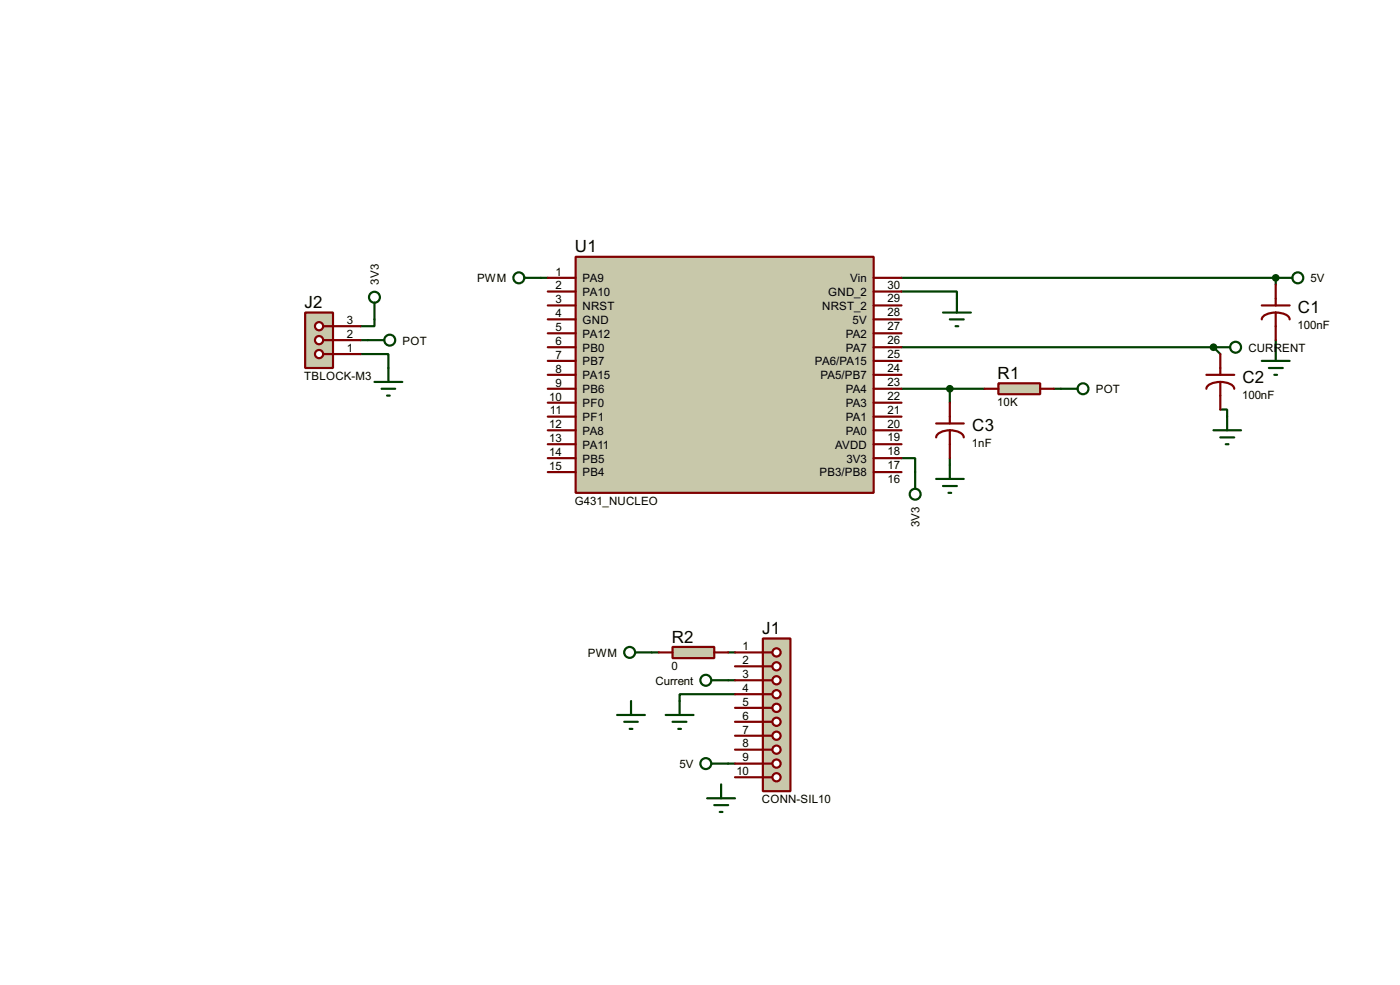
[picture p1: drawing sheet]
<svg xmlns="http://www.w3.org/2000/svg" width="256mm" height="180mm" viewBox="0 0 256 180" stroke-linecap="round" stroke-linejoin="round" font-family="sans-serif">
<path d="M165.2 50.9h68.5" fill="none" stroke="#004000" stroke-width=".4"/>
<circle cx="233.7" cy="50.9" r=".2" fill="#004000"/>
<path d="M99.1 50.9h1.3M233.7 50.9v1.2M165.2 63.6h57.1M233.7 62.3v1.3M133.4 124.5h1.3" fill="none" stroke="#004000" stroke-width=".4"/>
<circle cx="222.3" cy="63.6" r=".2" fill="#004000"/>
<g fill="none" stroke="#004000" stroke-width=".4">
<path d="M68.6 58.5v1.2h-2.5M165.2 53.4h10.1v1.3M66.1 64.8h5.1v2.6M66.1 62.3h1.3M165.2 71.2h15.2M174 71.2v2.5M193.1 71.2h1.3M222.3 63.6l1.3 1.2M223.6 75h1.2v1.3M165.2 83.9h2.5v2.5M174 83.9v1.2M119.4 119.4h1.3"/>
<path d="M133.4 119.4h1.3M133.4 139.8h1.3M134.7 127.1h-10.2v1.2"/>
</g>
<path d="M105.5 47h54.6v43.2h-54.6z" fill="#c8c8aa" stroke="#800000" stroke-width=".4"/>
<g fill="none" stroke="#800000" stroke-width=".4">
<path d="M100.4 50.9h5.1M100.4 53.4h5.1M100.4 55.9h5.1M100.4 58.5h5.1M160.1 50.9h5.1M160.1 53.4h5.1M160.1 55.9h5.1M160.1 58.5h5.1M100.4 61h5.1M100.4 63.6h5.1M100.4 66.1h5.1M100.4 68.6h5.1"/>
<path d="M100.4 71.2h5.1M100.4 73.7h5.1M100.4 76.3h5.1M100.4 78.8h5.1M160.1 61h5.1M160.1 63.6h5.1M160.1 66.1h5.1M160.1 68.6h5.1M160.1 71.2h5.1M160.1 73.7h5.1M160.1 76.3h5.1M160.1 78.8h5.1"/>
<path d="M100.4 81.3h5.1M100.4 83.9h5.1M100.4 86.4h5.1M160.1 81.3h5.1M160.1 83.9h5.1M160.1 86.4h5.1"/>
</g>
<path d="M139.8 116.9h5v27.9h-5z" fill="#c8c8aa" stroke="#800000" stroke-width=".4"/>
<path d="M139.8 119.4h1.7" fill="none" stroke="#800000" stroke-width=".4"/>
<circle cx="142.2" cy="119.4" r=".75" fill="#feffff" stroke="#800000" stroke-width=".4"/>
<path d="M139.8 122h1.7" fill="none" stroke="#800000" stroke-width=".4"/>
<circle cx="142.2" cy="122" r=".75" fill="#feffff" stroke="#800000" stroke-width=".4"/>
<path d="M139.8 124.5h1.7" fill="none" stroke="#800000" stroke-width=".4"/>
<circle cx="142.2" cy="124.5" r=".75" fill="#feffff" stroke="#800000" stroke-width=".4"/>
<path d="M139.8 127.1h1.7" fill="none" stroke="#800000" stroke-width=".4"/>
<circle cx="142.2" cy="127.1" r=".75" fill="#feffff" stroke="#800000" stroke-width=".4"/>
<path d="M139.8 129.6h1.7" fill="none" stroke="#800000" stroke-width=".4"/>
<circle cx="142.2" cy="129.6" r=".75" fill="#feffff" stroke="#800000" stroke-width=".4"/>
<path d="M139.8 132.1h1.7" fill="none" stroke="#800000" stroke-width=".4"/>
<circle cx="142.2" cy="132.1" r=".75" fill="#feffff" stroke="#800000" stroke-width=".4"/>
<path d="M139.8 134.7h1.7" fill="none" stroke="#800000" stroke-width=".4"/>
<circle cx="142.2" cy="134.7" r=".75" fill="#feffff" stroke="#800000" stroke-width=".4"/>
<path d="M139.8 137.2h1.7" fill="none" stroke="#800000" stroke-width=".4"/>
<circle cx="142.2" cy="137.2" r=".75" fill="#feffff" stroke="#800000" stroke-width=".4"/>
<path d="M139.8 139.8h1.7" fill="none" stroke="#800000" stroke-width=".4"/>
<circle cx="142.2" cy="139.8" r=".75" fill="#feffff" stroke="#800000" stroke-width=".4"/>
<path d="M139.8 142.3h1.7" fill="none" stroke="#800000" stroke-width=".4"/>
<circle cx="142.2" cy="142.3" r=".75" fill="#feffff" stroke="#800000" stroke-width=".4"/>
<g fill="none" stroke="#800000" stroke-width=".4">
<path d="M231.2 55.9h5.1M233.7 57.2a3.2 3.2 0 0 1 2.5 .9l.1 .4M233.7 57.2a3.3 3.3 0 0 0-2.4 .9l-.1 .4M233.7 52.1v3.8M233.7 57.2v5.1M221 68.6h5.1M223.6 69.9a3.3 3.3 0 0 1 2.4 .9l.1 .4M223.6 69.9a3.3 3.3 0 0 0-2.5 .9l-.1 .4M223.6 64.8v3.8M223.6 69.9v5.1M134.7 119.4h5.1M134.7 122h5.1"/>
<path d="M134.7 124.5h5.1M134.7 127.1h5.1M134.7 129.6h5.1M134.7 132.1h5.1M134.7 134.7h5.1M134.7 137.2h5.1M134.7 139.8h5.1M134.7 142.3h5.1"/>
</g>
<g fill="none" stroke="#004000" stroke-width=".4">
<path d="M96.1 50.9h3M233.7 50.9h3.1M222.3 63.6h3.1M222.3 78.8h5.1M224.8 76.3v2.5M231.2 66.1h5.1M232.5 67.4h2.5M233.5 68.6h.5M233.7 63.6v2.5M223.6 80.1h2.5M224.6 81.3h.5M116.4 119.4h3"/>
<path d="M113.1 130.9h5.1M114.4 132.1h2.5M115.4 133.4h.5M115.6 128.3v2.6M122 130.9h5.1M123.2 132.1h2.6M124.3 133.4h.5M124.5 128.3v2.6M130.4 124.5h3M130.4 139.8h3M129.6 146.1h5.1M130.9 147.4h2.5"/>
<path d="M131.9 148.6h.5M132.1 143.6v2.5"/>
<circle cx="95" cy="50.9" r="1"/>
<circle cx="237.7" cy="50.9" r="1"/>
<circle cx="226.3" cy="63.6" r="1"/>
<circle cx="115.3" cy="119.4" r="1"/>
<circle cx="129.3" cy="124.5" r="1"/>
<circle cx="129.3" cy="139.8" r="1"/>
</g>
<g fill="#004000" stroke="#004000" stroke-width=".4">
<circle cx="233.7" cy="50.9" r=".5"/>
<circle cx="222.3" cy="63.6" r=".5"/>
</g>
<path d="M55.9 57.2h5.1v10.2h-5.1z" fill="#c8c8aa" stroke="#800000" stroke-width=".4"/>
<path d="M59.2 64.8h1.8" fill="none" stroke="#800000" stroke-width=".4"/>
<circle cx="58.4" cy="64.8" r=".75" fill="#feffff" stroke="#800000" stroke-width=".4"/>
<path d="M59.2 62.3h1.8" fill="none" stroke="#800000" stroke-width=".4"/>
<circle cx="58.4" cy="62.3" r=".75" fill="#feffff" stroke="#800000" stroke-width=".4"/>
<path d="M59.2 59.7h1.8" fill="none" stroke="#800000" stroke-width=".4"/>
<circle cx="58.4" cy="59.7" r=".75" fill="#feffff" stroke="#800000" stroke-width=".4"/>
<path d="M61 59.7h5.1M61 64.8h5.1M61 62.3h5.1M171.5 77.5h5.1M174 78.8a2.33 2.33 0 0 1 2.6 1.3M174 78.8a2.29 2.29 0 0 0-2.5 1.3M174 73.7v3.8M174 78.8v5.1" fill="none" stroke="#800000" stroke-width=".4"/>
<g fill="none" stroke="#004000" stroke-width=".4">
<path d="M68.6 55.4v3.1M67.4 62.3h3M68.6 69.9h5.1M69.9 71.2h2.5M70.9 72.4h.5M71.2 67.4v2.5M171.5 87.7h5.1M172.8 89h2.5M173.8 90.2h.5M174 85.1v2.6"/>
<circle cx="68.6" cy="54.4" r="1"/>
<circle cx="71.4" cy="62.3" r="1"/>
</g>
<path d="M182.9 70.2h7.7v2h-7.7z" fill="#c8c8aa" stroke="#800000" stroke-width=".4"/>
<path d="M180.4 71.2h2.5M190.6 71.2h2.5" fill="none" stroke="#800000" stroke-width=".4"/>
<circle cx="174" cy="71.2" r=".5" fill="#004000" stroke="#004000" stroke-width=".4"/>
<g fill="none" stroke="#004000" stroke-width=".4">
<path d="M172.8 57.2h5.1M174 58.5h2.6M175.1 59.7h.5M175.3 54.7v2.5M194.4 71.2h3"/>
<circle cx="198.4" cy="71.2" r="1"/>
</g>
<path d="M123.2 118.4h7.7v2.1h-7.7z" fill="#c8c8aa" stroke="#800000" stroke-width=".4"/>
<path d="M120.7 119.4h2.5M130.9 119.4h2.5" fill="none" stroke="#800000" stroke-width=".4"/>
<g fill="none" stroke="#004000" stroke-width=".4">
<path d="M167.7 86.4v3.1"/>
<circle cx="167.6" cy="90.5" r="1"/>
</g>
<g font-size="3.5">
<text x="105.3" y="46.2">U1</text>
<text x="55.8" y="56.4">J2</text>
<text x="237.8" y="57.4">C1</text>
<text x="182.8" y="69.4">R1</text>
<text x="227.6" y="70.1">C2</text>
<text x="178.1" y="79">C3</text>
<text x="123.1" y="117.6">R2</text>
<text x="139.6" y="116.1">J1</text>
</g>
<g font-size="2.4">
<text x="69.4" y="52.1" transform="rotate(-90 69.4 52.1)">3V3</text>
<text x="87.4" y="51.7">PWM</text>
<text x="101.8" y="50.4">1</text>
<text x="101.8" y="52.9">2</text>
<text x="106.7" y="51.7">PA9</text>
<text x="155.7" y="51.7">Vin</text>
<text x="162.6" y="52.9">30</text>
<text x="240.1" y="51.7">5V</text>
<text x="63.6" y="59.3">3</text>
<text x="101.8" y="55.5">3</text>
<text x="101.8" y="58.1">4</text>
<text x="106.7" y="54.2">PA10</text>
<text x="106.7" y="56.7">NRST</text>
<text x="106.7" y="59.3">GND</text>
<text x="150.6" y="56.7">NRST_2</text>
<text x="151.7" y="54.2">GND_2</text>
<text x="156.2" y="59.3">5V</text>
<text x="162.6" y="55.4">29</text>
<text x="162.6" y="57.9">28</text>
<text x="63.6" y="64.4">1</text>
<text x="63.6" y="61.9">2</text>
<text x="73.7" y="63.1">POT</text>
<text x="101.8" y="60.6">5</text>
<text x="101.8" y="63.1">6</text>
<text x="101.8" y="65.6">7</text>
<text x="106.7" y="61.8">PA12</text>
<text x="106.7" y="64.4">PB0</text>
<text x="154.9" y="61.8">PA2</text>
<text x="154.9" y="64.4">PA7</text>
<text x="162.6" y="60.5">27</text>
<text x="162.6" y="63">26</text>
<text x="162.6" y="65.6">25</text>
<text x="228.7" y="64.4">CURRENT</text>
<text x="237.7" y="60.3">100nF</text>
<text x="55.7" y="69.5">TBLOCK-M3</text>
<text x="101.8" y="68.2">8</text>
<text x="101.8" y="70.8">9</text>
<text x="106.7" y="66.9">PB7</text>
<text x="106.7" y="69.4">PA15</text>
<text x="106.7" y="72">PB6</text>
<text x="149.3" y="66.9">PA6/PA15</text>
<text x="150.3" y="69.4">PA5/PB7</text>
<text x="154.9" y="72">PA4</text>
<text x="162.6" y="68.1">24</text>
<text x="162.6" y="70.6">23</text>
<text x="200.7" y="72">POT</text>
<text x="100.6" y="73.3">10</text>
<text x="100.8" y="75.8">11</text>
<text x="106.7" y="74.5">PF0</text>
<text x="106.7" y="77.1">PF1</text>
<text x="154.9" y="74.5">PA3</text>
<text x="154.9" y="77.1">PA1</text>
<text x="162.6" y="73.2">22</text>
<text x="162.6" y="75.7">21</text>
<text x="182.7" y="74.4">10K</text>
<text x="227.6" y="73">100nF</text>
<text x="100.6" y="78.3">12</text>
<text x="100.6" y="80.9">13</text>
<text x="100.6" y="83.5">14</text>
<text x="106.7" y="79.6">PA8</text>
<text x="106.7" y="82.1">PA11</text>
<text x="153" y="82.1">AVDD</text>
<text x="154.9" y="79.6">PA0</text>
<text x="162.6" y="78.3">20</text>
<text x="162.6" y="80.8">19</text>
<text x="162.6" y="83.3">18</text>
<text x="178.1" y="81.8">1nF</text>
<text x="100.6" y="86">15</text>
<text x="106.7" y="84.7">PB5</text>
<text x="106.7" y="87.2">PB4</text>
<text x="150.1" y="87.2">PB3/PB8</text>
<text x="155.1" y="84.7">3V3</text>
<text x="162.6" y="85.9">17</text>
<text x="162.6" y="88.4">16</text>
<text x="105.3" y="92.4">G431_NUCLEO</text>
<text x="168.5" y="96.5" transform="rotate(-90 168.5 96.5)">3V3</text>
<text x="136.1" y="119">1</text>
<text x="107.7" y="120.2">PWM</text>
<text x="120.1" y="125.3">Current</text>
<text x="123" y="122.7">0</text>
<text x="136.1" y="121.6">2</text>
<text x="136.1" y="124.1">3</text>
<text x="136.1" y="126.7">4</text>
<text x="136.1" y="129.2">5</text>
<text x="136.1" y="131.7">6</text>
<text x="136.1" y="134.3">7</text>
<text x="136.1" y="136.8">8</text>
<text x="124.5" y="140.6">5V</text>
<text x="134.9" y="141.9">10</text>
<text x="136.1" y="139.4">9</text>
<text x="139.6" y="147">CONN-SIL10</text>
</g>
</svg>
